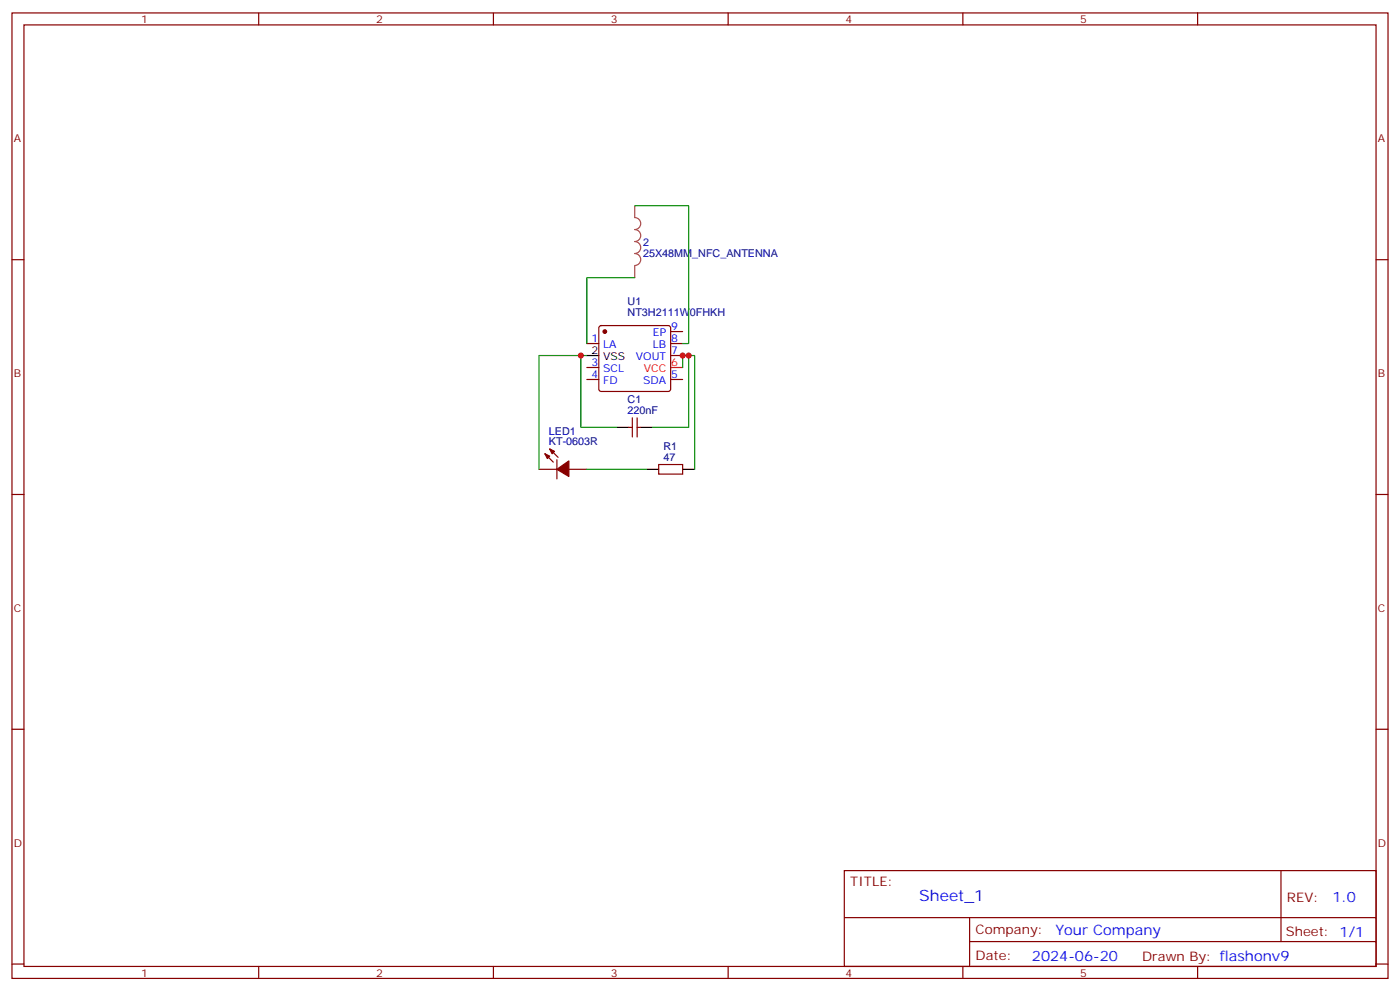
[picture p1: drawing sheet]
<svg xmlns="http://www.w3.org/2000/svg" width="412mm" height="292mm" viewBox="0 0 412 292" stroke-linecap="round" stroke-linejoin="round" font-family="sans-serif">
<g fill="none" stroke="#870000" stroke-width=".35">
<path d="M3.5 3.8h405.4v284.3h-405.4zM7.1 7.3h398.2v277.3h-398.2zM76.2 3.8v3.5M145.3 3.8v3.5M214.5 3.8v3.5M283.6 3.8v3.5M352.8 3.8v3.5M3.5 76.5h3.6M405.3 76.5h3.6M176.6 96.1l.5-.2h19.7l.5 .2 .3 .5v18l-.3 .5-.5 .2h-19.7l-.5-.2-.2-.5v-18zM197.6 97.6h3.5M172.9 101.2h3.5"/>
<path d="M172.9 111.8h3.5M172.9 108.2h3.5M197.6 101.2h3.5M197.6 104.7h3.5M197.6 111.8h3.5M158.7 138.2h5.3M160.5 133.6l2.5 2.5M161.9 132.2l2.5 2.5M164 135.4v5.6M167.6 138.2h5.3M185.2 125.9h1.1M186.3 123v5.7"/>
<path d="M187.7 123v5.7M187.7 125.9h1M194 136.8h7.1v2.8h-7.1zM3.5 145.6h3.6M405.3 145.6h3.6M3.5 214.8h3.6M405.3 214.8h3.6M248.7 256.4h156.6v28.2h-156.6zM377.3 256.4v20.9M248.7 270.2h156.5M285.6 277.3h119.6M285.6 270.2v14.2"/>
<path d="M3.5 283.9h3.6M76.2 284.6v3.5M145.3 284.6v3.5M214.5 284.6v3.5M283.6 284.6v3.5M352.8 284.6v3.5M405.3 283.9h3.6"/>
</g>
<path d="M197.6 108.2h3.5" fill="none" stroke="#f00" stroke-width=".35"/>
<path d="M172.9 104.7h3.5M181.7 125.9h3.5M188.7 125.9h3.6M190.5 138.2h3.5M201.1 138.2h3.5" fill="none" stroke="#000" stroke-width=".35"/>
<g fill="#870000" stroke="#870000" stroke-width=".35">
<path d="M160.5 133.6l1.4 .7-.7 .7z"/>
<path d="M161.9 132.2l1.4 .7-.7 .7z"/>
<path d="M164 138.2l3.6-2.5v4.6z"/>
<circle cx="178.2" cy="97.6" r=".53"/>
</g>
<path d="M187 60.6v3.5a1.76 1.76 0 0 1 1.7 1.7 1.76 1.76 0 0 1-1.7 1.8 1.76 1.76 0 0 1 1.7 1.8 1.76 1.76 0 0 1-1.7 1.7 1.76 1.76 0 0 1 1.7 1.8 1.76 1.76 0 0 1-1.7 1.8 1.76 1.76 0 0 1 1.7 1.7 1.76 1.76 0 0 1-1.7 1.8M187 78.3v3.5" fill="none" stroke="#a64a4a" stroke-width=".35"/>
<path d="M187 60.6h15.8v40.6h-1.7M187 81.8h-14.1v19.4M171.1 104.7h-12.4v33.5M172.9 104.7h-1.8v21.2h10.6M201.1 108.2v-3.5h1.7v21.2h-10.5M202.8 104.7h1.8v33.5M172.9 138.2h17.6" fill="none" stroke="#008700" stroke-width=".35"/>
<g fill="#c00">
<circle cx="201.1" cy="104.7" r=".88"/>
<circle cx="202.8" cy="104.7" r=".88"/>
<circle cx="171.1" cy="104.7" r=".88"/>
</g>
<text font-size="4.6" fill="#00f" x="270.8" y="265.4">Sheet_1</text>
<g font-size="4.2" fill="#00f">
<text x="392.5" y="265.7">1.0</text>
<text x="310.9" y="275.2">Your Company</text>
<text x="304" y="283">2024-06-20</text>
</g>
<g font-size="3.9" fill="#800">
<text x="250.5" y="261">TITLE:</text>
<text x="379.1" y="265.7">REV:</text>
<text x="287.4" y="275.2">Company:</text>
<text x="378.7" y="275.8">Sheet: 1/1</text>
<text x="287.4" y="282.9">Date:</text>
<text x="336.4" y="282.9">Drawn By: flashonv9</text>
</g>
<g font-size="3.2" fill="#800">
<text x="41.6" y="6.8">1</text>
<text x="110.8" y="6.8">2</text>
<text x="179.9" y="6.8">3</text>
<text x="249.1" y="6.8">4</text>
<text x="318.2" y="6.8">5</text>
<text x="4.1" y="41.9">A</text>
<text x="405.9" y="41.9">A</text>
<text x="4.1" y="111.1">B</text>
<text x="405.9" y="111.1">B</text>
<text x="4.1" y="180.2">C</text>
<text x="405.9" y="180.2">C</text>
<text x="4.1" y="249.3">D</text>
<text x="405.9" y="249.3">D</text>
<text x="41.6" y="287.6">1</text>
<text x="110.8" y="287.6">2</text>
<text x="179.9" y="287.6">3</text>
<text x="249.1" y="287.6">4</text>
<text x="318.2" y="287.6">5</text>
</g>
<g font-size="3.2" fill="#000080">
<text x="189.4" y="75.6">25X48MM_NFC_ANTENNA</text>
<text x="189.4" y="72.3">2</text>
<text x="184.9" y="89.8">U1</text>
<text x="184.9" y="93">NT3H2111W0FHKH</text>
<text x="184.9" y="118.8">C1</text>
<text x="184.9" y="122">220nF</text>
<text x="161.7" y="131.2">KT-0603R</text>
<text x="161.7" y="128">LED1</text>
<text x="195.4" y="135.7">47</text>
<text x="195.4" y="132.6">R1</text>
</g>
<g font-size="3.2" fill="#00f">
<text x="174.2" y="100.8">1</text>
<text x="192.3" y="99.1">EP</text>
<text x="197.7" y="97.3">9</text>
<text x="197.7" y="100.8">8</text>
<text x="174.2" y="107.9">3</text>
<text x="177.7" y="102.6">LA</text>
<text x="187.3" y="106.1">VOUT</text>
<text x="192.3" y="102.6">LB</text>
<text x="197.7" y="104.4">7</text>
<text x="174.2" y="111.4">4</text>
<text x="177.7" y="113.2">FD</text>
<text x="177.7" y="109.6">SCL</text>
<text x="189.5" y="113.2">SDA</text>
<text x="197.7" y="111.4">5</text>
</g>
<g font-size="3.2">
<text x="174.2" y="104.4">2</text>
<text x="177.7" y="106.1">VSS</text>
</g>
<g font-size="3.2" fill="#f00">
<text x="197.7" y="107.9">6</text>
<text x="189.6" y="109.6">VCC</text>
</g>
</svg>
